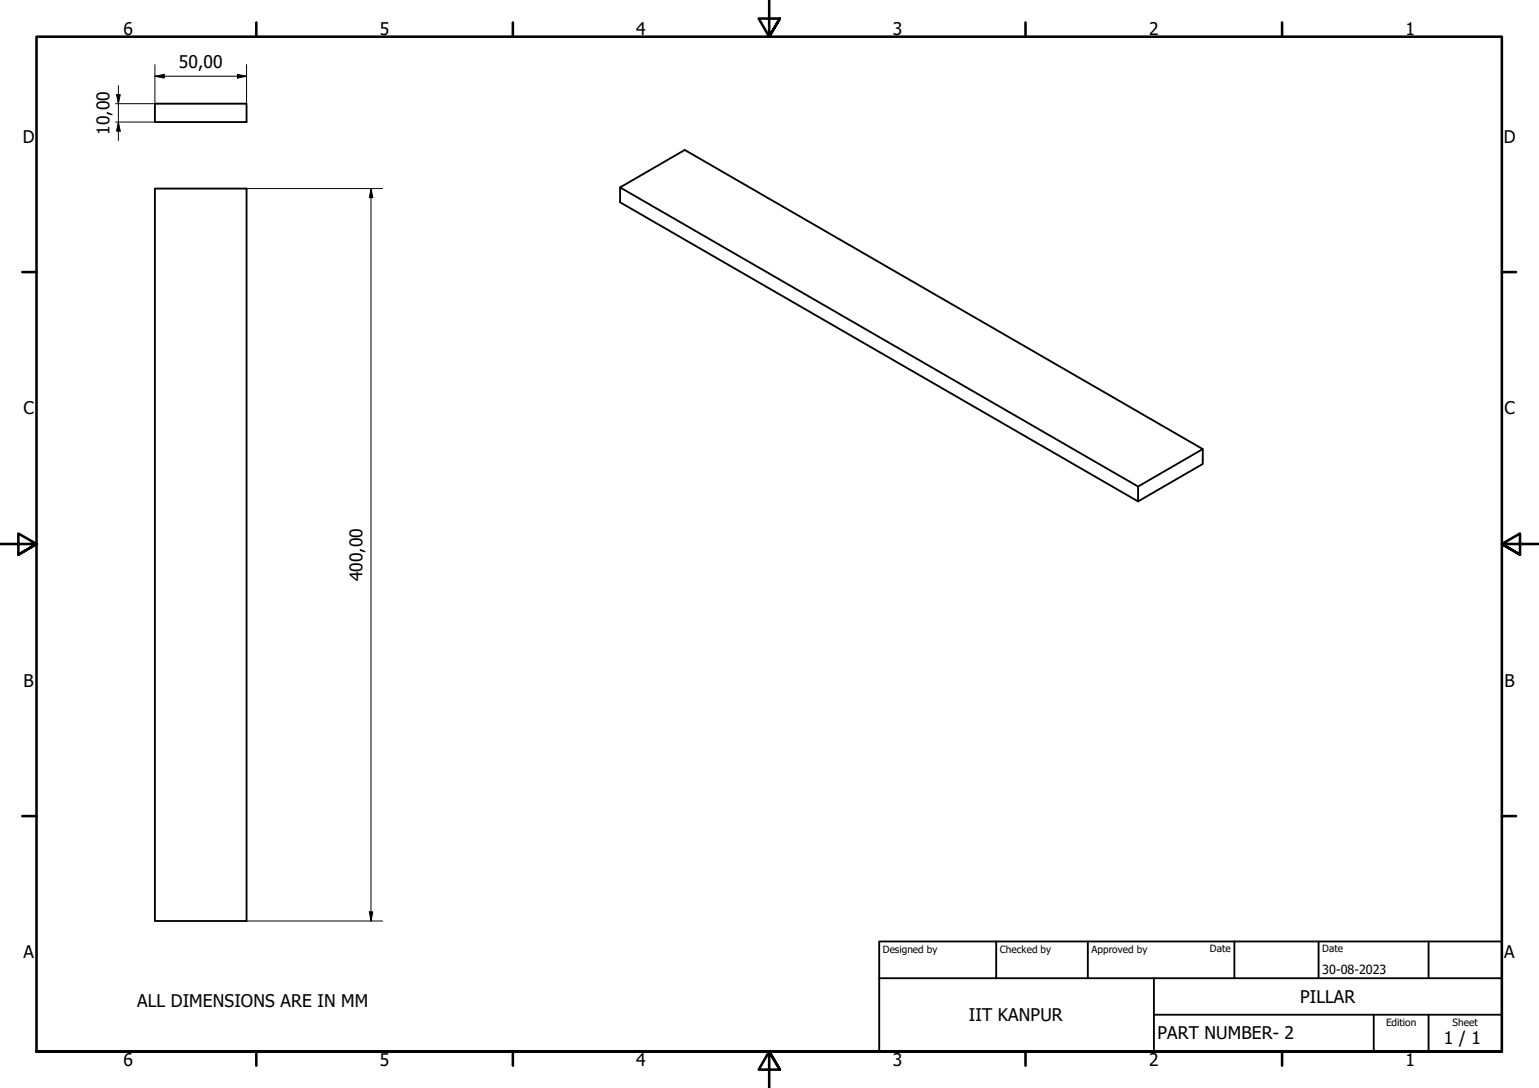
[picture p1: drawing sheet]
<svg xmlns="http://www.w3.org/2000/svg" width="420mm" height="297mm" viewBox="0 0 420 297" stroke-linecap="round" stroke-linejoin="round" font-family="sans-serif">
<!-- layer: Visible (ISO) -->
<path d="M42.3 28.3h25v5h-25zM42.3 51.5h25v199.9h-25zM169.3 51.2l141.4 81.6M328.4 122.6l-17.7 10.2v4.1l-141.4-81.7v-4l17.6-10.3 141.5 81.7v4.1l-17.7 10.2" fill="none" stroke="#000" stroke-width=".51"/>
<!-- layer: Border (ISO) -->
<g fill="none" stroke="#000" stroke-width=".7">
<path d="M70 6.1v3.9M140 6.1v3.9M210 0v10l-2.9-4.9h5.8l-2.9 4.9 2.9-4.9M280 6.1v3.9M350 6.1v3.9M6.1 74.3h3.9M410 74.3h3.9M0 148.5h10l-5-2.8v5.7l5-2.9-5 2.9M420 148.5h-10l5-2.8v5.7l-5-2.9 5 2.9M6.1 222.8h3.9M410 222.8h3.9M10 287.1v-277.1h400v277.1h-400h400"/>
<path d="M70 287.1v3.8M140 287.1v3.8M212.9 292l-2.9-4.9 2.9 4.9h-5.8l2.9-4.9v9.9M280 287.1v3.8M350 287.1v3.8"/>
</g>
<!-- layer: Title (ISO) -->
<path d="M240 257h170v30.1h-170zM272 257v10.1M297 257v10.1M337 257v10.1M360 257v10.1M390 257v10.1M240 267.1h170M315 277h95M315 267.1v20M375 277v10.1M390 277v10.1" fill="none" stroke="#000" stroke-width=".51"/>
<!-- layer: Dimension (ISO) -->
<g fill="none" stroke="#000" stroke-width=".27">
<path d="M42.3 17.6v10.7h-10.7M67.3 17.6v10.7M31.6 33.3h10.7M31.8 25.8h1l-.5 2.5zM32.3 33.3l.5 2.5h-1zM32.3 23.4v14.9M42.3 20.8l2.5-.5v1zM42.3 20.8h25M64.8 20.3l2.5 .5-2.5 .5zM67.3 51.5h37.2M101.3 51.5l.5 2.5h-1zM101.3 51.5v199.9"/>
<path d="M67.3 251.4h37.2M100.8 249h1l-.5 2.4z"/>
</g>
<path d="M31.8 25.8h1l-.5 2.5zM32.3 33.3l.5 2.5h-1zM42.3 20.8l2.5-.5v1zM64.8 20.3l2.5 .5-2.5 .5zM101.3 51.5l.5 2.5h-1zM100.8 249h1l-.5 2.4z" fill="#000"/>
<g font-size="4.8">
<text x="33.7" y="9.6">6</text>
<text x="103.7" y="9.6">5</text>
<text x="173.7" y="9.6">4</text>
<text x="243.7" y="9.6">3</text>
<text x="313.7" y="9.6">2</text>
<text x="383.7" y="9.6">1</text>
<text x="48.8" y="18.5">50,00</text>
<text x="6.2" y="38.9">D</text>
<text x="29.9" y="36.8" transform="rotate(-90 29.9 36.8)">10,00</text>
<text x="410.5" y="38.9">D</text>
<text x="6.4" y="113.1">C</text>
<text x="410.7" y="113.1">C</text>
<text x="98.9" y="158.7" transform="rotate(-90 98.9 158.7)">400,00</text>
<text x="6.4" y="187.4">B</text>
<text x="410.7" y="187.4">B</text>
<text x="6.4" y="261.7">A</text>
<text x="410.7" y="261.7">A</text>
<text x="37.5" y="275">ALL DIMENSIONS ARE IN MM</text>
<text x="355" y="273.8">PILLAR</text>
<text x="264.5" y="278.8">IIT KANPUR</text>
<text x="316" y="283.8">PART NUMBER- 2</text>
<text x="394.2" y="285">1 / 1</text>
<text x="33.7" y="290.9">6</text>
<text x="103.7" y="290.9">5</text>
<text x="173.7" y="290.9">4</text>
<text x="243.7" y="290.9">3</text>
<text x="313.7" y="290.9">2</text>
<text x="383.7" y="290.9">1</text>
</g>
<text font-size="3.4" x="361" y="266">30-08-2023</text>
<g font-size="2.7">
<text x="241" y="260.1">Designed by</text>
<text x="273" y="260.1">Checked by</text>
<text x="298" y="260.1">Approved by</text>
<text x="330.3" y="260">Date</text>
<text x="361" y="260">Date</text>
<text x="378.4" y="280.1">Edition</text>
<text x="396.6" y="280.1">Sheet</text>
</g>
</svg>
